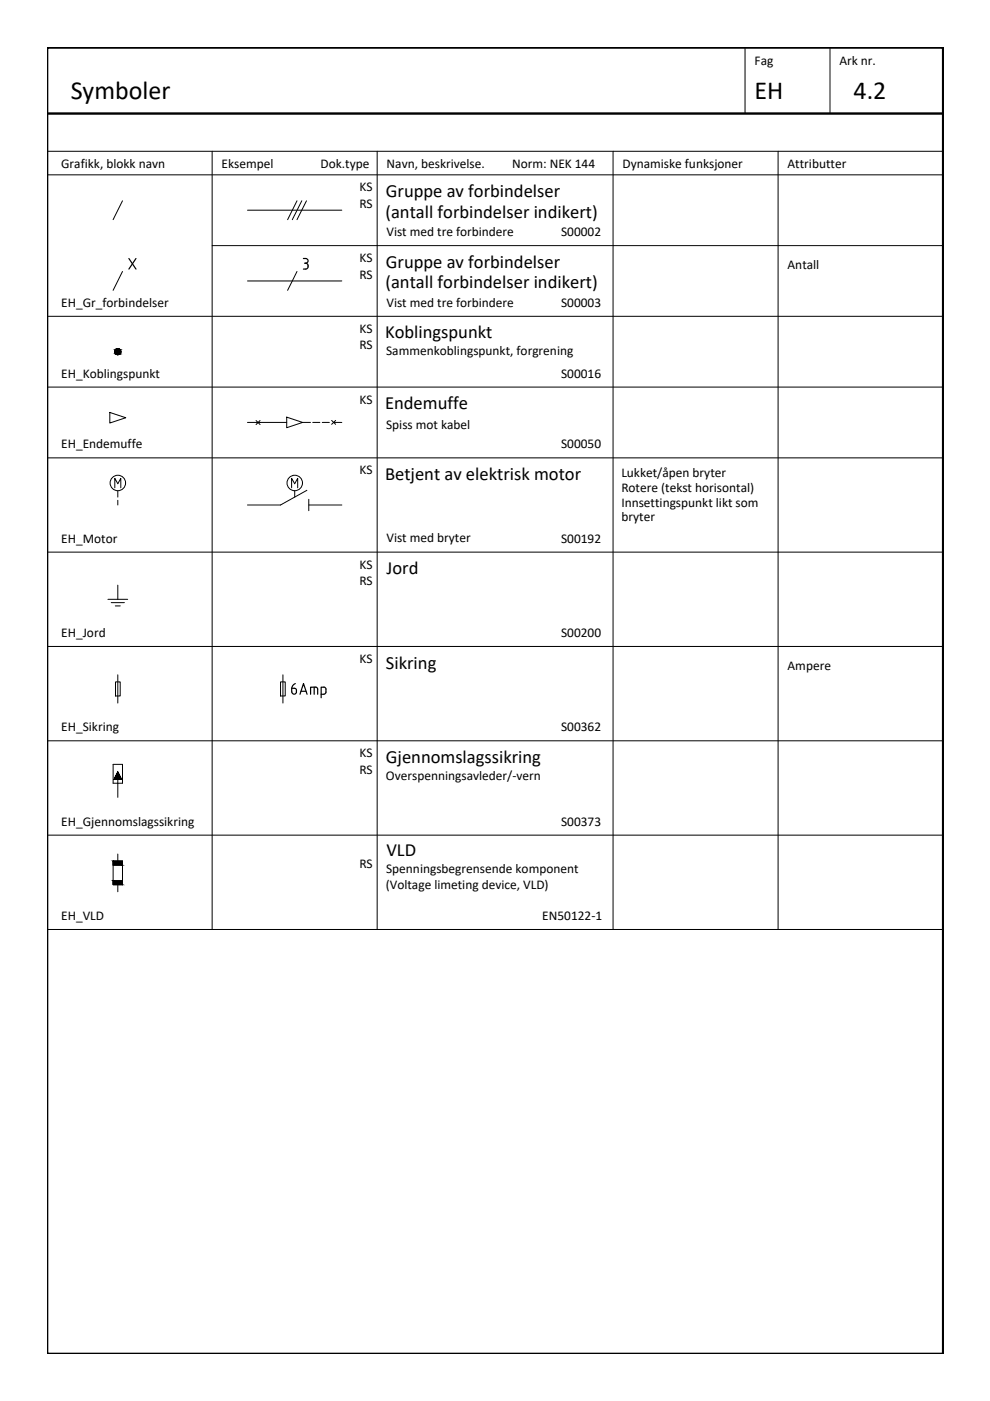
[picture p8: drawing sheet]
<svg xmlns="http://www.w3.org/2000/svg" width="210mm" height="297mm" viewBox="0 0 210 297" stroke-linecap="round" stroke-linejoin="round" font-family="sans-serif">
<g fill="none" stroke="#000" stroke-width=".21">
<path d="M158 10.1v14M176 10.1v14M10 32.1h189.9M10 37.1h189.9M45 32.1v165M80 32.1v165M130 32.1v165M165 32.1v165M26 57.6l-2 4M26 42.6l-2 4M45 52.1h154.9M52.5 44.6h20"/>
<path d="M52.5 59.6h20M63 57.6l-2 4M63 42.6l-2 4M64 42.6l-2 4M65 42.6l-2 4M10 67.1h189.9M10 97.1h189.9M10 82.1h189.9M23.3 87.4l3.4 1.2-3.4 1.1zM52.5 89.6h8.3M54.3 89.2l.8 .8M55.1 89.2l-.8 .8"/>
<path d="M60.8 88.4l3.4 1.2-3.4 1.1zM64.2 89.6h1.6M66.3 89.6h1.5M68.3 89.6h1.5M70.3 89.1l.9 .9M70.8 89.6h1.7M71.2 89.1l-.9 .9M10 117.1h189.9M24.3 103.4v-2l.7 1.2 .6-1.2v2M25 104.1v1.3M25 106.1v1M61.8 103.4v-2l.7 1.2 .6-1.2v2"/>
<path d="M62.5 104.1v1.3M65.1 104l-5.6 3.1h-7M65.5 107.1h7M65.5 105.9v2.4M10 137.1h189.9M22.9 127.1h4.2M23.6 127.8h2.8M24.4 128.5h1.1M25 124.1v3M10 157.1h189.9M24.5 144.6h1v3h-1zM25 143.1v6"/>
<path d="M59.5 144.6h1v3h-1zM60 143.1v6M10 177.1h189.9M24 162.1h2v4h-2zM25 165.3v3.8M10 197.1h189.9M24 182.6h2v5h-2zM24 186.7h2v.9h-2zM24 182.6h2v.8h-2zM24 183.4h2M25 181.1v1.5M25 187.6v1.5"/>
<circle cx="25" cy="74.6" r=".62"/>
<circle cx="25" cy="102.4" r="1.64"/>
<circle cx="62.5" cy="102.4" r="1.64"/>
</g>
<g fill="#000" stroke="#000" stroke-width=".21">
<path d="M24.8 75.2h.3zM24.9 73.9h.1z"/>
<path d="M24.8 75.2h.2zM24.9 75.2h.1z"/>
<path d="M24.9 73.9l.2 .1zM24.8 74h.3z"/>
<path d="M24.8 74h.4zM24.8 74h.4z"/>
<path d="M24.8 74h.4zM24.7 74h.5z"/>
<path d="M24.8 75.2h.4zM24.8 75.2h.3z"/>
<path d="M24.7 74h.6zM24.7 74h.6z"/>
<path d="M24.7 75.1h.5zM24.7 75.1l.5 .1z"/>
<path d="M24.7 74l.6 .1zM24.7 74l.6 .1z"/>
<path d="M24.7 75.1h.6zM24.7 75.1h.5z"/>
<path d="M24.6 74.1h.8zM24.6 74.1h.8z"/>
<path d="M24.6 75.1h.7zM24.6 75.1h.7z"/>
<path d="M24.6 74.1h.8zM24.5 74.1h.9z"/>
<path d="M24.6 75h.8zM24.6 75l.7 .1z"/>
<path d="M24.5 74.1l1 .1zM24.5 74.2h1z"/>
<path d="M24.5 75h.9zM24.5 75h.9z"/>
<path d="M24.5 74.2h1zM24.5 74.2h1z"/>
<path d="M24.5 75h1zM24.5 75h.9z"/>
<path d="M24.4 74.2l1.1 .1zM24.4 74.2l1.1 .1z"/>
<path d="M24.4 74.9h1.1zM24.4 74.9l1.1 .1z"/>
<path d="M24.4 74.3h1.2zM24.4 74.3h1.2z"/>
<path d="M24.4 74.9h1.1zM24.4 74.9h1.1z"/>
<path d="M24.4 74.3l1.2 .1zM24.4 74.3l1.2 .1z"/>
<path d="M24.4 74.4l1.2 .1zM24.4 74.4l1.2 .1z"/>
<path d="M24.4 74.7l1.2 .1zM24.4 74.7l1.2 .1z"/>
<path d="M24.4 74.8h1.2zM24.4 74.8l1.1 .1z"/>
<path d="M24.4 74.5h1.2zM24.4 74.5h1.2z"/>
<path d="M24.4 74.5l1.2 .1zM24.4 74.5l1.2 .1z"/>
<path d="M24.4 74.6l1.2 .1zM24.4 74.6l1.2 .1z"/>
<path d="M24.4 74.7h1.2zM24.4 74.7h1.2z"/>
<path d="M24.4 74.6h1.2zM24.4 74.6h1.2z"/>
<path d="M25 163.7l-.8 1.6h1.6zM25 163.7l-.8 1.6h1.6z"/>
<path d="M24 186.7l2 .9v-.9zM24 186.7l2 .9h-2z"/>
<path d="M24 182.6l2 .8v-.8zM24 182.6l2 .8h-2z"/>
</g>
<path d="M10 10.1h190v276.9h-190zM10 24.1h189.9" fill="none" stroke="#000" stroke-width=".51"/>
<g fill="none" stroke="#000" stroke-width=".25">
<path d="M27.3 54.8l1.5 2.3M28.8 54.8l-1.5 2.3M64.3 54.8h.5a.5 .5 0 0 1 .5 .5 .5 .5 0 0 1-.5 .5M64.6 55.8h.2M64.8 55.8a.64 .64 0 0 1 .5 .6 .64 .64 0 0 1-.5 .7h-.5M61.8 145.9l.1 .8a.51 .51 0 0 0 .6 .5 .51 .51 0 0 0 .3-.8M61.8 145.9h.6M62.4 145.9a.43 .43 0 0 1 .5 .5M62.6 144.9a1.13 1.13 0 0 0-.7 1M63.6 147.2l.7-2.3 .8 2.3M63.8 146.6h1.1M66.6 145.7v1.5"/>
<path d="M66.9 145.7h-1.1v1.5M66.9 145.7h.2l.3 .4M67.4 146.1v1.1M68.1 147.2h.6M68.7 145.7h-.6v2.2M68.7 145.7h.2l.2 .4M69.1 146.7l-.2 .4-.2 .1M69.1 146.1v.7"/>
</g>
<g font-size="5.5">
<text x="15" y="21.1">Symboler</text>
<text x="160" y="21.1">EH</text>
<text x="181" y="21.1">4.2</text>
</g>
<g font-size="3.9">
<text x="81.8" y="41.8">Gruppe av forbindelser</text>
<text x="81.7" y="46.2">(antall forbindelser indikert)</text>
<text x="81.8" y="56.8">Gruppe av forbindelser</text>
<text x="81.7" y="61.2">(antall forbindelser indikert)</text>
<text x="81.6" y="71.7">Koblingspunkt</text>
<text x="81.6" y="86.8">Endemuffe</text>
<text x="81.6" y="101.8">Betjent av elektrisk motor</text>
<text x="82" y="121.7">Jord</text>
<text x="81.8" y="141.7">Sikring</text>
<text x="81.8" y="161.7">Gjennomslagssikring</text>
<text x="81.9" y="181.6">VLD</text>
</g>
<g font-size="2.8">
<text x="160" y="13.9">Fag</text>
<text x="178" y="13.9">Ark nr.</text>
<text x="13" y="35.6">Grafikk, blokk navn</text>
<text x="47" y="35.6">Eksempel</text>
<text x="67.9" y="35.6">Dok.type</text>
<text x="82" y="35.6">Navn, beskrivelse.</text>
<text x="108.6" y="35.6">Norm: NEK 144</text>
<text x="132" y="35.6">Dynamiske funksjoner</text>
<text x="167" y="35.6">Attributter</text>
<text x="76.2" y="40.6">KS</text>
<text x="76.2" y="44.1">RS</text>
<text x="81.9" y="50">Vist med tre forbindere</text>
<text x="119" y="50.1">S00002</text>
<text x="76.2" y="55.6">KS</text>
<text x="76.2" y="59.1">RS</text>
<text x="167" y="57.1">Antall</text>
<text x="13" y="65.1">EH_Gr_forbindelser</text>
<text x="81.9" y="65">Vist med tre forbindere</text>
<text x="119" y="65.1">S00003</text>
<text x="76.2" y="70.6">KS</text>
<text x="76.2" y="74.1">RS</text>
<text x="81.9" y="75.4">Sammenkoblingspunkt, forgrening</text>
<text x="13" y="80.1">EH_Koblingspunkt</text>
<text x="119" y="80.1">S00016</text>
<text x="76.2" y="85.6">KS</text>
<text x="13" y="95.1">EH_Endemuffe</text>
<text x="81.9" y="91">Spiss mot kabel</text>
<text x="119" y="95.1">S00050</text>
<text x="76.2" y="100.6">KS</text>
<text x="131.7" y="101.1">Lukket/åpen bryter</text>
<text x="131.7" y="104.3">Rotere (tekst horisontal)</text>
<text x="131.7" y="107.4">Innsettingspunkt likt som</text>
<text x="131.8" y="110.5">bryter</text>
<text x="13" y="115.1">EH_Motor</text>
<text x="81.9" y="115">Vist med bryter</text>
<text x="119" y="115.1">S00192</text>
<text x="76.2" y="120.6">KS</text>
<text x="76.2" y="124.1">RS</text>
<text x="13" y="135.1">EH_Jord</text>
<text x="119" y="135.1">S00200</text>
<text x="76.2" y="140.6">KS</text>
<text x="167" y="142.1">Ampere</text>
<text x="13" y="155.1">EH_Sikring</text>
<text x="119" y="155.1">S00362</text>
<text x="76.2" y="160.6">KS</text>
<text x="76.2" y="164.1">RS</text>
<text x="81.8" y="165.4">Overspenningsavleder/-vern</text>
<text x="13" y="175.1">EH_Gjennomslagssikring</text>
<text x="119" y="175.1">S00373</text>
<text x="76.2" y="184.1">RS</text>
<text x="81.9" y="185.2">Spenningsbegrensende komponent</text>
<text x="81.8" y="188.6">(Voltage limeting device, VLD)</text>
<text x="13" y="195.1">EH_VLD</text>
<text x="115" y="195.1">EN50122-1</text>
</g>
</svg>
